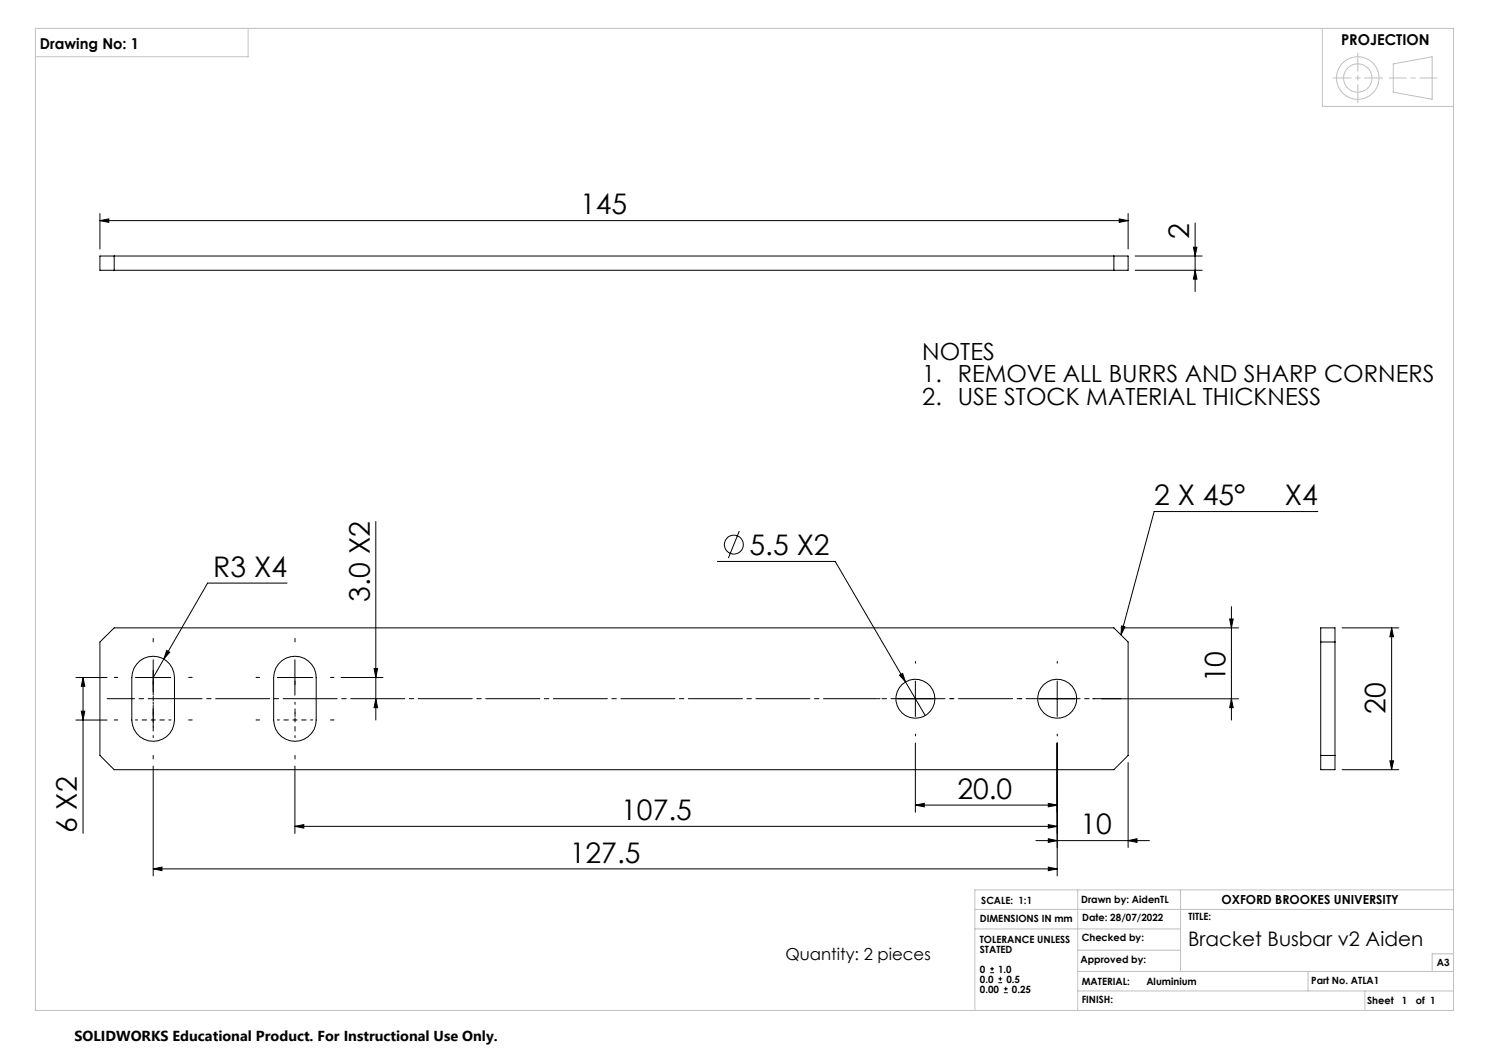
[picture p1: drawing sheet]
<svg xmlns="http://www.w3.org/2000/svg" width="420mm" height="297mm" viewBox="0 0 420 297" stroke-linecap="round" stroke-linejoin="round" font-family="sans-serif">
<g fill="none" stroke="#000" stroke-width=".28">
<path d="M28.2 62.2l2.5-.5v1zM28.2 72.2h290v4h-290zM28.2 60.2v10M28.2 62.2h290M32.2 72.2v4M314.2 72.2v4M315.7 61.7l2.5 .5-2.5 .5zM318.2 60.2v10M320.2 72.2h18.9M320.2 76.2h18.9M336.6 69.7h1l-.5 2.5zM337.1 62.9v19.3"/>
<path d="M337.1 76.2l.5 2.5h-1zM106 147.1v56M202.4 158.4h33.2l19.8 33.9M208.5 149.8l-3 7.6M371.7 144.3h-46.2l-9.3 34.8M81 164.5h-22.4l-15.4 26.6M316.2 177.1h33.2M316.4 176.5l.9 .3-1.1 2.3zM346.9 174.6h.9l-.5 2.5zM347.3 171.1v32M372.5 177.1h4.1v40h-4.1zM378.6 177.1h15.9"/>
<path d="M392.5 177.1l.6 2.5h-1.1zM392.5 177.1v40M21.4 191.1h8.8M23.4 191.1v44M23.4 191.1l.5 2.5h-1zM28.2 181.1l4-4h282l4 4v32l-4 4h-282l-4-4zM38.2 191.1h10M39.4 186.4a6 6 0 0 1 6.4-.7 6 6 0 0 1 3.4 5.4v12a6 6 0 0 1-6 6 6 6 0 0 1-6-6v-12a6 6 0 0 1 2.2-4.7zM43.2 186.1v10M47 183.5l.9 .5-1.7 1.9zM78.2 191.1h10M79.4 186.4a6 6 0 0 1 6.4-.7 6 6 0 0 1 3.4 5.4v12a6 6 0 0 1-6 6 6 6 0 0 1-6-6v-12a6 6 0 0 1 2.2-4.7z"/>
<path d="M83.2 186.1v10M96.2 191.1h11.8M105.5 188.6h1l-.5 2.5zM106 197.1l.5 2.5h-1zM253.2 197.1h10M253.7 190.4l.9-.5 .8 2.4zM255.4 192.3l5.6 9.5M258.2 192.1v10M293.2 197.1h10M298.2 192.1v10M310.7 197.1h38.7M347.3 197.1l.5 2.5h-.9z"/>
<path d="M372.5 181.1h4.1M21.4 203.1h8.8M22.9 200.6h1l-.5 2.5zM43.2 216.1v31M83.2 216.1v19M258.2 209.6v19.5M298.2 209.6v37.5M318.2 215.1v24M372.5 213.1h4.1M378.6 217.1h15.9M392 214.6h1.1l-.6 2.5zM83.2 233.1l2.5-.5v1z"/>
<path d="M83.2 233.1h215M258.2 227.1l2.5-.5v1zM258.2 227.1h40M292.2 237.1h32M295.7 232.6l2.5 .5-2.5 .5zM295.7 226.6l2.5 .5-2.5 .5zM295.7 236.6l2.5 .5-2.5 .5zM318.2 237.1l2.5-.5v1zM43.2 245.1l2.5-.5v1zM43.2 245.1h255M295.7 244.6l2.5 .5-2.5 .5zM279.3 274.4h1.1"/>
<path d="M279.3 273.3h1.1M279.8 272.7v1.1M281.6 277.2h1.1M281.6 276.1h1.1M282.2 275.5v1.1M283.1 280h1.2M283.1 278.9h1.2M283.7 278.3v1.1"/>
<circle cx="207" cy="153.6" r="2.66"/>
<circle cx="258.2" cy="197.1" r="5.5"/>
<circle cx="298.2" cy="197.1" r="5.5"/>
</g>
<g fill="none" stroke="#c0c0c0" stroke-width=".28">
<path d="M10 8h400v277h-400zM70 8v8h-60M373 8v22h37M393 18l11-2v12l-11-2zM275 256.5h135M304 251v34M333 251v23M410 251h-135v34M275 262h58M304 274h106M304 279.5h106M304 268h29"/>
<path d="M369 274v5.5M385 279.5v5.5M410 269h-6v5"/>
<circle cx="383" cy="22" r="6"/>
<circle cx="383" cy="22" r="4"/>
</g>
<path d="M43.2 189.1v16" fill="none" stroke="#000" stroke-width=".28" stroke-dasharray="15.2 1.3 1.3 1.3" stroke-dashoffset="9.1"/>
<path d="M30.2 197.1h286" fill="none" stroke="#000" stroke-width=".28" stroke-dasharray="15.2 1.3 1.3 1.3" stroke-dashoffset="7.5"/>
<g fill="none" stroke="#000" stroke-width=".28" stroke-dasharray="15.2 1.3 1.3 1.3">
<path d="M33.2 191.1h-1M43.2 181.1v-1M43.2 193.1v-1M53.2 191.1h1M73.2 191.1h-1M83.2 181.1v-1M83.2 193.1v-1M93.2 191.1h1M248.2 197.1h-.5M258.2 187.1v-.5M268.2 197.1h.5M288.2 197.1h-.5"/>
<path d="M298.2 187.1v-.5M308.2 197.1h.5M33.2 203.1h-1M43.2 201.1v1M43.2 213.1v1M53.2 203.1h1M73.2 203.1h-1M83.2 201.1v1M83.2 213.1v1M93.2 203.1h1M258.2 207.1v.5M298.2 207.1v.5"/>
</g>
<path d="M43.2 203.1v5M43.2 203.1h5M43.2 203.1v-5M43.2 203.1h-5M83.2 203.1v5M83.2 203.1h5M83.2 203.1v-5M83.2 203.1h-5" fill="none" stroke="#000" stroke-width=".28" stroke-dasharray="15.2 1.3 1.3 1.3" stroke-dashoffset="14.6"/>
<path d="M383 15v14M390 22h-14" fill="none" stroke="#c0c0c0" stroke-width=".28" stroke-dasharray="15.2 1.3 1.3 1.3" stroke-dashoffset="10.1"/>
<path d="M391.8 22h13.6" fill="none" stroke="#c0c0c0" stroke-width=".28" stroke-dasharray="15.2 1.3 1.3 1.3" stroke-dashoffset="10.4"/>
<g fill="#000">
<path d="M23.4 191.1l.5 2.5h-1zM22.9 200.6h1l-.5 2.5zM336.6 69.7h1l-.5 2.5zM337.1 76.2l.5 2.5h-1z"/>
<path d="M106 197.1l.5 2.5h-1zM105.5 188.6h1l-.5 2.5zM392 214.6h1.1l-.6 2.5zM392.5 177.1l.6 2.5h-1.1z"/>
<path d="M253.7 190.4l1.7 1.9-.8-2.4zM258.2 227.1l2.5-.5v1zM295.7 226.6l2.5 .5-2.5 .5zM295.7 236.6l2.5 .5-2.5 .5zM318.2 237.1l2.5-.5v1zM47 183.5l-.8 2.4 1.7-1.9zM316.4 176.5l.9 .3-1.1 2.3z"/>
<path d="M347.3 197.1l.5 2.5h-.9zM346.9 174.6h.9l-.5 2.5z"/>
<path d="M295.7 232.6l2.5 .5-2.5 .5zM83.2 233.1l2.5-.5v1zM295.7 244.6l2.5 .5-2.5 .5zM43.2 245.1l2.5-.5v1zM315.7 61.7l2.5 .5-2.5 .5zM28.2 62.2l2.5-.5v1z"/>
</g>
<g font-size="8">
<text x="163.6" y="60.5">145</text>
<text x="335.4" y="67.3" transform="rotate(-90 335.4 67.3)">2</text>
<text x="325.5" y="142.5">2 X 45°</text>
<text x="362.4" y="142.5">X4</text>
<text x="211.4" y="156.5">5.5 X2</text>
<text x="60.2" y="162.7">R3 X4</text>
<text x="104.3" y="169.7" transform="rotate(-90 104.3 169.7)">3.0 X2</text>
<text x="345.6" y="192.5" transform="rotate(-90 345.6 192.5)">10</text>
<text x="390.8" y="201.4" transform="rotate(-90 390.8 201.4)">20</text>
<text x="270" y="225.3">20.0</text>
<text x="175.2" y="231.3">107.5</text>
<text x="21.7" y="235" transform="rotate(-90 21.7 235)">6 X2</text>
<text x="304.8" y="235.3">10</text>
<text x="160.7" y="243.3">127.5</text>
</g>
<g font-size="6.7">
<text x="260.1" y="101.4">NOTES</text>
<text x="260.1" y="107.9">1. REMOVE ALL BURRS AND SHARP CORNERS</text>
<text x="260.1" y="114.3">2. USE STOCK MATERIAL THICKNESS</text>
</g>
<text font-size="5.6" x="335.1" y="266.7">Bracket Busbar v2 Aiden</text>
<text font-size="4.7" x="221.5" y="270.8">Quantity: 2 pieces</text>
<g font-size="4.2">
<text x="11.3" y="13.8">Drawing No: 1</text>
<text x="378.3" y="12.6">PROJECTION</text>
</g>
<text font-size="4.1" x="21" y="293.7">SOLIDWORKS Educational Product. For Instructional Use Only.</text>
<text font-size="3.5" x="344.5" y="255.1">OXFORD BROOKES UNIVERSITY</text>
<g font-size="2.8">
<text x="276.8" y="254.9">SCALE: 1:1</text>
<text x="305" y="254.7">Drawn by: AidenTL</text>
<text x="276.4" y="259.9">DIMENSIONS IN mm</text>
<text x="305.3" y="259.8">Date: 28/07/2022</text>
<text x="335.2" y="259.6">TITLE:</text>
<text x="276.4" y="265.9">TOLERANCE UNLESS</text>
<text x="276.4" y="268.7">STATED</text>
<text x="305.1" y="265.5">Checked by:</text>
<text x="276.4" y="274.3">0</text>
<text x="281.6" y="274.3">1.0</text>
<text x="304.8" y="271.7">Approved by:</text>
<text x="405.3" y="272.6">A3</text>
<text x="276.4" y="280">0.00</text>
<text x="276.4" y="277.1">0.0</text>
<text x="283.9" y="277.1">0.5</text>
<text x="285.4" y="280">0.25</text>
<text x="305.1" y="277.8">MATERIAL:</text>
<text x="323.4" y="277.8">Aluminium</text>
<text x="369.9" y="277.5">Part No. ATLA1</text>
<text x="305.1" y="282.9">FINISH:</text>
<text x="385.6" y="283.2">Sheet</text>
<text x="395.5" y="283.2">1</text>
<text x="399.3" y="283.2">of 1</text>
</g>
</svg>
